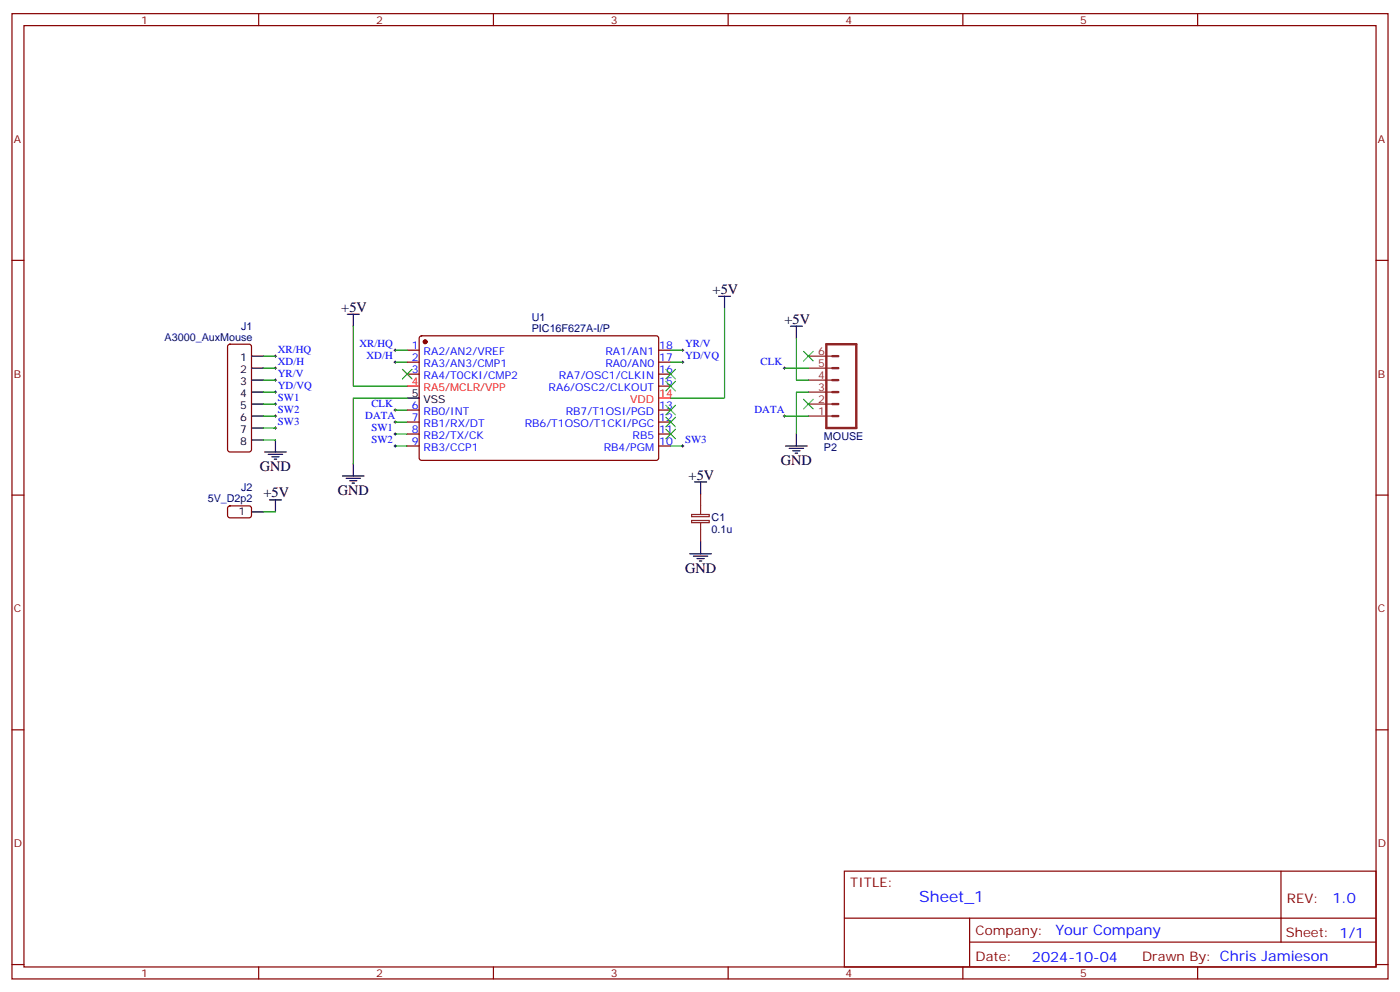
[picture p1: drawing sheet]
<svg xmlns="http://www.w3.org/2000/svg" width="412mm" height="292mm" viewBox="0 0 412 292" stroke-linecap="round" stroke-linejoin="round" font-family="sans-serif">
<g fill="none" stroke="#870000" stroke-width=".35">
<path d="M3.5 4h405.4v284.4h-405.4zM7.1 7.5h398.2v277.3h-398.2zM76.2 4v3.5M145.3 4v3.5M214.5 4v3.5M283.6 4v3.5M352.8 4v3.5M3.5 76.7h3.6M405.3 76.7h3.6M123.7 99.1l.5-.2 69.4 .1 .4 .6v35.6l-.7 .4-69.4-.1-.4-.6v-35.3zM67.3 101.6l.4-.2h5.7l.5 .2 .2 .5v30.3l-.3 .5-.4 .2h-5.7l-.5-.2-.2-.5v-30.3zM119.9 103.2h3.6"/>
<path d="M119.9 106.7h3.6M119.9 110.2h3.6M194 103.2h3.6M194 106.7h3.6M194 110.2h3.6M194 113.7h3.6M119.9 120.8h3.6M119.9 124.3h3.6M119.9 127.8h3.6M119.9 131.4h3.6M194 120.8h3.6M194 124.3h3.6"/>
<path d="M194 127.8h3.6M194 131.4h3.6M3.5 145.8h3.6M67.3 149.2l.4-.2 6 .1 .4 .6-.1 2.4-.6 .4h-5.9l-.5-.7v-2.1zM405.3 145.8h3.6M3.5 215h3.6M405.3 215h3.6M248.7 256.6h156.6v28.2h-156.6zM377.3 256.6v20.9M248.7 270.5h156.5M285.6 277.5h119.6M285.6 270.5v14.1"/>
<path d="M3.5 284.1h3.6M76.2 284.8v3.6M145.3 284.8v3.6M214.5 284.8v3.6M283.6 284.8v3.6M352.8 284.8v3.6M405.3 284.1h3.6"/>
</g>
<circle cx="125.2" cy="100.7" r=".53" fill="#870000" stroke="#870000" stroke-width=".35"/>
<path d="M119.9 113.7h3.6M194 117.3h3.6" fill="none" stroke="#f00" stroke-width=".35"/>
<g fill="none" stroke="#000" stroke-width=".35">
<path d="M102.3 92.6h3.5M104.1 92.6v3.5M211.7 87.3h3.5M213.4 87.3v3.5M232.8 96.1h3.6M234.6 96.1v3.5M74.1 104.9h3.5M74.1 108.4h3.5M74.1 112h3.5M74.1 115.5h3.5M74.1 119h3.5M119.9 117.3h3.6"/>
<path d="M74.1 122.6h3.5M74.1 126.1h3.5M74.1 129.6h3.5M78 133.1h6.3M79 133.8h4.3M80.1 134.5h2.1M80.8 135.3h.7M81.1 129.6v3.5M104.1 136.7v3.5M231.4 131.4h6.4M232.5 132.1h4.2M233.5 132.8h2.2"/>
<path d="M234.2 133.5h.7M234.6 127.8v3.6M74.1 150.8h3.5M79.4 147.2h3.5M81.1 147.2v3.6M100.9 140.2h6.3M102 140.9h4.2M103 141.6h2.1M103.7 142.3h.7M204.6 142h3.5M206.4 142v3.5M206.4 159.6v3.5"/>
<path d="M203.2 163.1h6.3M204.3 163.8h4.2M205.3 164.5h2.1M206 165.2h.7"/>
</g>
<path d="M243.4 101.4h8.8v24.7h-8.8zM245.2 115.5h1.7M245.2 119h1.7M245.2 108.4h1.7M245.2 112h1.7M245.2 104.9h1.7M245.2 122.6h1.7" fill="none" stroke="#8c2424" stroke-width=".71"/>
<path d="M238.1 119h7.1M238.1 115.5h7.1M238.1 112h7.1M238.1 108.4h7.1M238.1 104.9h7.1M238.1 122.6h7.1M203.7 151.6h5.2v.6h-5.2zM203.7 153.3h5.2v.7h-5.2zM206.4 145.5v6M206.4 154v5.6" fill="none" stroke="#8c2424" stroke-width=".35"/>
<g fill="none" stroke="#008700" stroke-width=".35">
<path d="M104.1 96.1v17.6h15.8M213.4 90.8v26.5h-15.8M234.6 99.6v12.4h3.5M77.6 104.9h3.5M77.6 108.4h3.5M77.6 112h3.5M77.6 115.5h3.5M77.6 119h3.5M116.4 103.2h3.5M116.4 106.7h3.5M119.9 117.3h-15.8v19.4M197.6 103.2h3.5"/>
<path d="M197.6 106.7h3.5M231.1 108.4h7M238.1 115.5h-3.5v12.3M77.6 129.6h3.5M77.6 122.6h3.5M77.6 126.1h3.5M116.4 120.8h3.5M116.4 124.3h3.5M116.4 127.8h3.5M116.4 131.4h3.5M197.6 131.4h3.5M231.1 122.6h7"/>
<path d="M77.6 150.8h3.5"/>
</g>
<g fill="none" stroke="#000" stroke-width=".29">
<path d="M80.8 104.9h.7M80.8 108.4h.7M80.8 112h.7M80.8 115.5h.7M80.8 119h.7M81.1 104.6v.7M81.1 108.1v.7M81.1 111.6v.7M81.1 115.1v.8M81.1 118.7v.7M116.1 103.2h.7M116.1 106.7h.7"/>
<path d="M116.4 102.8v.7M116.4 106.3v.7M200.7 103.2h.7M200.7 106.7h.7M201.1 102.8v.7M201.1 106.3v.7M230.7 108.4h.7M231.1 108.1v.7M80.8 122.6h.7M80.8 126.1h.7M81.1 122.2v.7M81.1 125.7v.7"/>
<path d="M116.1 120.8h.7M116.1 124.3h.7M116.1 127.8h.7M116.1 131.4h.7M116.4 120.4v.7M116.4 124v.7M116.4 127.5v.7M116.4 131v.7M200.7 131.4h.7M201.1 131v.7M230.7 122.6h.7M231.1 122.2v.7"/>
</g>
<g fill="none" stroke="#3c3" stroke-width=".35">
<path d="M118.5 108.8l2.9 2.8M121.4 108.8l-2.9 2.8M196.1 119.4l2.9 2.8M196.1 108.8l2.9 2.8M196.1 112.3l2.9 2.8M199 119.4l-2.9 2.8M199 108.8l-2.9 2.8M199 112.3l-2.9 2.8M236.7 103.5l2.8 2.8M236.7 117.6l2.8 2.8M239.5 103.5l-2.8 2.8M239.5 117.6l-2.8 2.8"/>
<path d="M196.1 126.4l2.9 2.9M196.1 122.9l2.9 2.8M199 126.4l-2.9 2.9M199 122.9l-2.9 2.8"/>
</g>
<text font-size="4.6" fill="#00f" x="270.8" y="265.6">Sheet_1</text>
<g font-size="4.2">
<text x="209.9" y="86.6">+5V</text>
<text x="100.5" y="91.9">+5V</text>
<text x="231.1" y="95.4">+5V</text>
<text x="230" y="137">GND</text>
<text x="76.6" y="138.8">GND</text>
<text x="202.8" y="141.3">+5V</text>
<text x="77.6" y="146.5">+5V</text>
<text x="99.5" y="145.8">GND</text>
<text x="201.8" y="168.8">GND</text>
</g>
<g font-size="4.2" fill="#00f">
<text x="392.5" y="265.9">1.0</text>
<text x="310.9" y="275.4">Your Company</text>
<text x="304" y="283.2">2024-10-04</text>
</g>
<g font-size="3.9" fill="#800">
<text x="250.5" y="261.2">TITLE:</text>
<text x="379.1" y="265.9">REV:</text>
<text x="287.4" y="275.4">Company:</text>
<text x="378.7" y="276">Sheet: 1/1</text>
<text x="287.4" y="283.1">Date:</text>
<text x="336.4" y="283.2">Drawn By: Chris Jamieson</text>
</g>
<g font-size="3.2" fill="#800">
<text x="41.6" y="7">1</text>
<text x="110.8" y="7">2</text>
<text x="179.9" y="7">3</text>
<text x="249.1" y="7">4</text>
<text x="318.2" y="7">5</text>
<text x="4.1" y="42.1">A</text>
<text x="405.9" y="42.1">A</text>
<text x="4.1" y="111.3">B</text>
<text x="405.9" y="111.3">B</text>
<text x="4.1" y="180.4">C</text>
<text x="405.9" y="180.4">C</text>
<text x="4.1" y="249.6">D</text>
<text x="405.9" y="249.6">D</text>
<text x="41.6" y="287.8">1</text>
<text x="110.8" y="287.8">2</text>
<text x="179.9" y="287.8">3</text>
<text x="249.1" y="287.8">4</text>
<text x="318.2" y="287.8">5</text>
</g>
<g font-size="3.2" fill="#000080">
<text x="156.6" y="94.5">U1</text>
<text x="48.5" y="100.3">A3000_AuxMouse</text>
<text x="71.1" y="97.2">J1</text>
<text x="156.6" y="97.9">PIC16F627A-I/P</text>
<text x="242.7" y="129.6">MOUSE</text>
<text x="242.7" y="132.8">P2</text>
<text x="61.2" y="148">5V_D2p2</text>
<text x="71.1" y="144.6">J2</text>
<text x="209.6" y="153.6">C1</text>
<text x="209.6" y="156.9">0.1u</text>
</g>
<g font-size="3.2">
<text x="70.8" y="106.3">1</text>
<text x="70.8" y="109.9">2</text>
<text x="70.8" y="113.4">3</text>
<text x="70.8" y="116.9">4</text>
<text x="121.3" y="116.9">5</text>
<text x="124.8" y="118.7">VSS</text>
<text x="70.8" y="120.4">5</text>
<text x="70.8" y="124">6</text>
<text x="70.8" y="127.5">7</text>
<text x="70.8" y="131">8</text>
<text x="70.3" y="151.8">1</text>
</g>
<g font-size="3.2" fill="#00f">
<text x="81.8" y="104">XR/HQ</text>
<text x="81.8" y="107.6">XD/H</text>
<text x="105.9" y="102.3">XR/HQ</text>
<text x="108" y="105.8">XD/H</text>
<text x="121.3" y="102.8">1</text>
<text x="121.3" y="106.3">2</text>
<text x="124.8" y="104.6">RA2/AN2/VREF</text>
<text x="178.3" y="104.6">RA1/AN1</text>
<text x="194.2" y="106.3">17</text>
<text x="194.2" y="102.8">18</text>
<text x="201.8" y="102.3">YR/V</text>
<text x="201.8" y="105.8">YD/VQ</text>
<text x="224" y="107.6">CLK</text>
<text x="81.8" y="111.1">YR/V</text>
<text x="121.3" y="109.9">3</text>
<text x="124.8" y="108.1">RA3/AN3/CMP1</text>
<text x="124.8" y="111.6">RA4/T0CKI/CMP2</text>
<text x="164.7" y="111.6">RA7/OSC1/CLKIN</text>
<text x="178.3" y="108.1">RA0/AN0</text>
<text x="194.2" y="113.4">15</text>
<text x="194.2" y="109.9">16</text>
<text x="81.8" y="114.6">YD/VQ</text>
<text x="81.8" y="118.1">SW1</text>
<text x="109.4" y="119.9">CLK</text>
<text x="161.6" y="115.1">RA6/OSC2/CLKOUT</text>
<text x="81.8" y="121.7">SW2</text>
<text x="81.8" y="125.2">SW3</text>
<text x="107.6" y="123.4">DATA</text>
<text x="121.3" y="120.4">6</text>
<text x="121.3" y="124">7</text>
<text x="124.8" y="122.2">RB0/INT</text>
<text x="124.8" y="125.7">RB1/RX/DT</text>
<text x="154.6" y="125.7">RB6/T1OSO/T1CKI/PGC</text>
<text x="166.6" y="122.2">RB7/T1OSI/PGD</text>
<text x="194.2" y="124">12</text>
<text x="194.2" y="120.4">13</text>
<text x="222.3" y="121.7">DATA</text>
<text x="109.4" y="127">SW1</text>
<text x="109.4" y="130.5">SW2</text>
<text x="121.3" y="127.5">8</text>
<text x="121.3" y="131">9</text>
<text x="124.8" y="129.3">RB2/TX/CK</text>
<text x="186.3" y="129.3">RB5</text>
<text x="194.2" y="131">10</text>
<text x="194.2" y="127.5">11</text>
<text x="201.8" y="130.5">SW3</text>
<text x="124.8" y="132.8">RB3/CCP1</text>
<text x="177.8" y="132.8">RB4/PGM</text>
</g>
<g font-size="3.2" fill="#8d2323">
<text x="241" y="104.6">6</text>
<text x="241" y="111.6">4</text>
<text x="241" y="108.1">5</text>
<text x="241" y="118.7">2</text>
<text x="241" y="115.1">3</text>
<text x="241" y="122.2">1</text>
</g>
<g font-size="3.2" fill="#f00">
<text x="121.3" y="113.4">4</text>
<text x="124.8" y="115.1">RA5/MCLR/VPP</text>
<text x="185.7" y="118.7">VDD</text>
<text x="194.2" y="116.9">14</text>
</g>
</svg>
